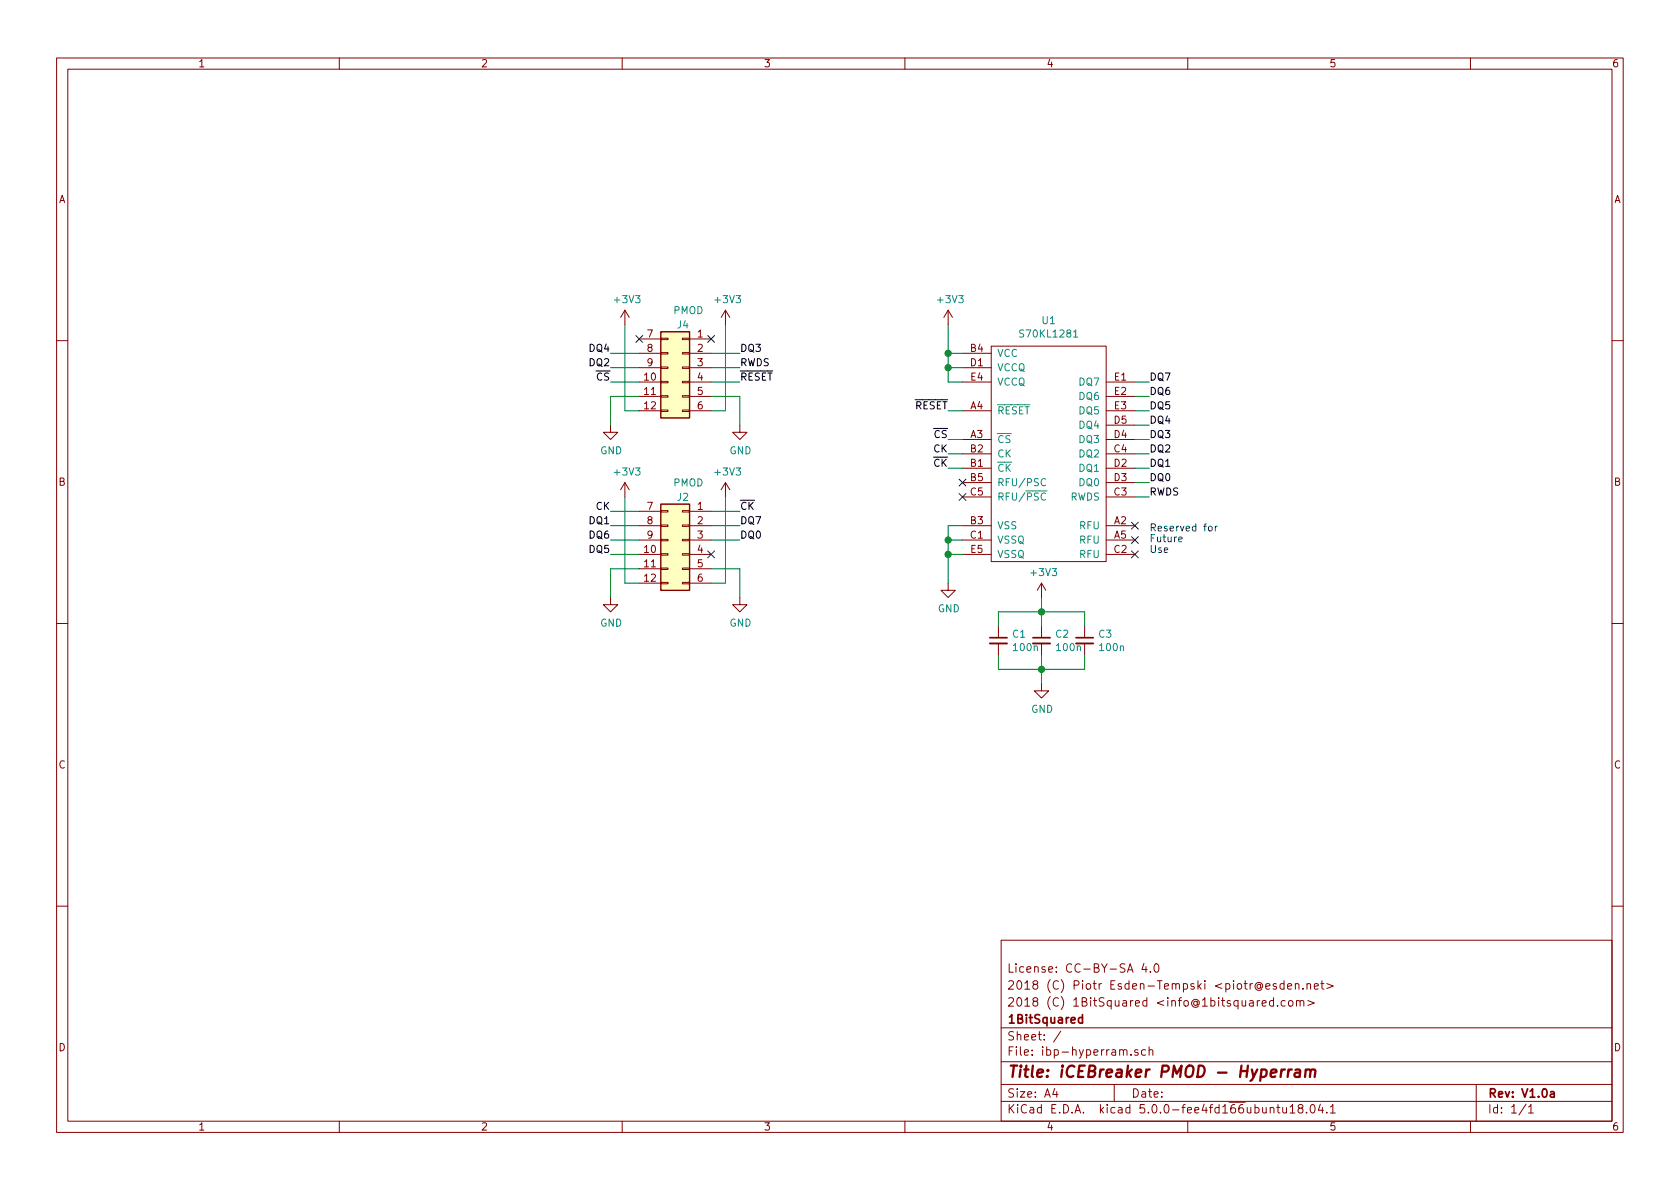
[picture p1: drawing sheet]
EESchema Schematic File Version 4
EELAYER 26 0
EELAYER END
$Descr A4 11693 8268
encoding utf-8
Sheet 1 1
Title "iCEBreaker PMOD - Hyperram"
Date ""
Rev "V1.0a"
Comp "1BitSquared"
Comment1 "2018 (C) 1BitSquared <info@1bitsquared.com>"
Comment2 "2018 (C) Piotr Esden-Tempski <piotr@esden.net>"
Comment3 "License: CC-BY-SA 4.0"
Comment4 ""
$EndDescr
$Comp
L Connector_Generic:Conn_02x06_Top_Bottom J4
U 1 1
P 4750 2550
F 0 "J4" H 4700 2850 50  0000 L CNN
F 1 "PMOD" H 4600 2950 50  0000 L CNN
F 2 "pkl_connectors:PMODHeader_2x06_P2.54mm_Horizontal" H 4750 2550 50  0001 C CNN
F 3 "~" H 4750 2550 50  0001 C CNN
F 4 "ANY" H 4750 2550 50  0001 C CNN "Source"
	1    4750 2550
	-1   0    0    -1  
$EndComp
Wire Wire Line
	4450 2450 4250 2450
Wire Wire Line
	4450 2550 4250 2550
Wire Wire Line
	4450 2650 4250 2650
Wire Wire Line
	4450 2750 4250 2750
Wire Wire Line
	4250 2750 4250 2950
$Comp
L power:GND #PWR0103
U 1 1
P 4250 2950
F 0 "#PWR0103" H 4250 2700 50  0001 C CNN
F 1 "GND" H 4255 2774 50  0000 C CNN
F 2 "" H 4250 2950 50  0001 C CNN
F 3 "" H 4250 2950 50  0001 C CNN
	1    4250 2950
	1    0    0    -1  
$EndComp
Wire Wire Line
	4950 2450 5150 2450
Wire Wire Line
	4950 2750 5150 2750
Wire Wire Line
	5150 2750 5150 2950
$Comp
L power:GND #PWR0104
U 1 1
P 5150 2950
F 0 "#PWR0104" H 5150 2700 50  0001 C CNN
F 1 "GND" H 5155 2774 50  0000 C CNN
F 2 "" H 5150 2950 50  0001 C CNN
F 3 "" H 5150 2950 50  0001 C CNN
	1    5150 2950
	1    0    0    -1  
$EndComp
Wire Wire Line
	4950 2550 5150 2550
Wire Wire Line
	4950 2650 5150 2650
$Comp
L Connector_Generic:Conn_02x06_Top_Bottom J2
U 1 1
P 4750 3750
F 0 "J2" H 4700 4050 50  0000 L CNN
F 1 "PMOD" H 4600 4150 50  0000 L CNN
F 2 "pkl_connectors:PMODHeader_2x06_P2.54mm_Horizontal" H 4750 3750 50  0001 C CNN
F 3 "~" H 4750 3750 50  0001 C CNN
F 4 "ANY" H 4750 3750 50  0001 C CNN "Source"
	1    4750 3750
	-1   0    0    -1  
$EndComp
Wire Wire Line
	4450 3550 4250 3550
Wire Wire Line
	4450 3650 4250 3650
Wire Wire Line
	4450 3750 4250 3750
Wire Wire Line
	4450 3850 4250 3850
Wire Wire Line
	4450 3950 4250 3950
Wire Wire Line
	4950 3550 5150 3550
Wire Wire Line
	4950 3650 5150 3650
Wire Wire Line
	4950 3750 5150 3750
Wire Wire Line
	4950 3950 5150 3950
Wire Wire Line
	5150 3950 5150 4150
Wire Wire Line
	4250 3950 4250 4150
$Comp
L power:GND #PWR0105
U 1 1
P 5150 4150
F 0 "#PWR0105" H 5150 3900 50  0001 C CNN
F 1 "GND" H 5155 3974 50  0000 C CNN
F 2 "" H 5150 4150 50  0001 C CNN
F 3 "" H 5150 4150 50  0001 C CNN
	1    5150 4150
	1    0    0    -1  
$EndComp
$Comp
L power:GND #PWR0106
U 1 1
P 4250 4150
F 0 "#PWR0106" H 4250 3900 50  0001 C CNN
F 1 "GND" H 4255 3974 50  0000 C CNN
F 2 "" H 4250 4150 50  0001 C CNN
F 3 "" H 4250 4150 50  0001 C CNN
	1    4250 4150
	1    0    0    -1  
$EndComp
$Comp
L pkl_memory:S70KL1281 U1
U 1 1
P 7300 3150
F 0 "U1" H 7300 4080 50  0000 C CNN
F 1 "S70KL1281" H 7300 3987 50  0000 C CNN
F 2 "pkl_housings_bga:BGA-24_5x5_6.0x8.0mm" H 7900 2250 50  0001 C CNN
F 3 "http://www.cypress.com/file/183506/download" H 7300 2250 50  0001 C CNN
F 4 "ANY" H 7300 3150 50  0001 C CNN "Source"
	1    7300 3150
	1    0    0    -1  
$EndComp
Wire Wire Line
	6700 2450 6600 2450
Wire Wire Line
	6600 2450 6600 2250
Wire Wire Line
	6700 2550 6600 2550
Wire Wire Line
	6600 2550 6600 2450
Connection ~ 6600 2450
Wire Wire Line
	6700 2650 6600 2650
Wire Wire Line
	6600 2650 6600 2550
Connection ~ 6600 2550
Wire Wire Line
	6700 3650 6600 3650
Wire Wire Line
	6600 3650 6600 3750
Wire Wire Line
	6700 3750 6600 3750
Connection ~ 6600 3750
Wire Wire Line
	6600 3750 6600 3850
Wire Wire Line
	6700 3850 6600 3850
Connection ~ 6600 3850
Wire Wire Line
	6600 3850 6600 4050
Wire Wire Line
	4950 4050 5050 4050
Wire Wire Line
	5050 4050 5050 3450
Wire Wire Line
	4450 4050 4350 4050
Wire Wire Line
	4950 2850 5050 2850
Wire Wire Line
	5050 2850 5050 2250
Wire Wire Line
	4450 2850 4350 2850
Wire Wire Line
	4350 2850 4350 2250
$Comp
L power:+3V3 #PWR0101
U 1 1
P 5050 2250
F 0 "#PWR0101" H 5050 2100 50  0001 C CNN
F 1 "+3V3" H 5065 2426 50  0000 C CNN
F 2 "" H 5050 2250 50  0001 C CNN
F 3 "" H 5050 2250 50  0001 C CNN
	1    5050 2250
	1    0    0    -1  
$EndComp
$Comp
L power:+3V3 #PWR0102
U 1 1
P 4350 2250
F 0 "#PWR0102" H 4350 2100 50  0001 C CNN
F 1 "+3V3" H 4365 2426 50  0000 C CNN
F 2 "" H 4350 2250 50  0001 C CNN
F 3 "" H 4350 2250 50  0001 C CNN
	1    4350 2250
	1    0    0    -1  
$EndComp
$Comp
L power:+3V3 #PWR0107
U 1 1
P 4350 3450
F 0 "#PWR0107" H 4350 3300 50  0001 C CNN
F 1 "+3V3" H 4365 3626 50  0000 C CNN
F 2 "" H 4350 3450 50  0001 C CNN
F 3 "" H 4350 3450 50  0001 C CNN
	1    4350 3450
	1    0    0    -1  
$EndComp
$Comp
L power:+3V3 #PWR0108
U 1 1
P 5050 3450
F 0 "#PWR0108" H 5050 3300 50  0001 C CNN
F 1 "+3V3" H 5065 3626 50  0000 C CNN
F 2 "" H 5050 3450 50  0001 C CNN
F 3 "" H 5050 3450 50  0001 C CNN
	1    5050 3450
	1    0    0    -1  
$EndComp
$Comp
L power:+3V3 #PWR0109
U 1 1
P 6600 2250
F 0 "#PWR0109" H 6600 2100 50  0001 C CNN
F 1 "+3V3" H 6615 2426 50  0000 C CNN
F 2 "" H 6600 2250 50  0001 C CNN
F 3 "" H 6600 2250 50  0001 C CNN
	1    6600 2250
	1    0    0    -1  
$EndComp
$Comp
L power:GND #PWR0110
U 1 1
P 6600 4050
F 0 "#PWR0110" H 6600 3800 50  0001 C CNN
F 1 "GND" H 6605 3874 50  0000 C CNN
F 2 "" H 6600 4050 50  0001 C CNN
F 3 "" H 6600 4050 50  0001 C CNN
	1    6600 4050
	1    0    0    -1  
$EndComp
Wire Wire Line
	6700 2850 6600 2850
Wire Wire Line
	6700 3050 6600 3050
Wire Wire Line
	6700 3150 6600 3150
Wire Wire Line
	6700 3250 6600 3250
Wire Wire Line
	7900 2650 8000 2650
Wire Wire Line
	7900 2750 8000 2750
Wire Wire Line
	7900 2850 8000 2850
Wire Wire Line
	7900 2950 8000 2950
Wire Wire Line
	7900 3050 8000 3050
Wire Wire Line
	7900 3150 8000 3150
Wire Wire Line
	7900 3250 8000 3250
Wire Wire Line
	7900 3350 8000 3350
Wire Wire Line
	7900 3450 8000 3450
NoConn ~ 7900 3650
NoConn ~ 7900 3750
NoConn ~ 7900 3850
Text Notes 8000 3850 0    50   ~ 0
Reserved for\nFuture\nUse
Text Label 8000 2650 0    50   ~ 0
DQ7
Text Label 8000 2750 0    50   ~ 0
DQ6
Text Label 8000 2950 0    50   ~ 0
DQ4
Text Label 8000 3050 0    50   ~ 0
DQ3
Text Label 8000 3150 0    50   ~ 0
DQ2
Text Label 8000 3250 0    50   ~ 0
DQ1
Text Label 8000 3350 0    50   ~ 0
DQ0
Text Label 8000 3450 0    50   ~ 0
RWDS
Text Label 6600 2850 2    50   ~ 0
~RESET
Text Label 6600 3050 2    50   ~ 0
~CS
Text Label 6600 3150 2    50   ~ 0
CK
Text Label 6600 3250 2    50   ~ 0
~CK
$Comp
L pkl_device:pkl_C_Small C1
U 1 1
P 6950 4450
F 0 "C1" H 7042 4497 50  0000 L CNN
F 1 "100n" H 7042 4404 50  0000 L CNN
F 2 "pkl_dipol:C_0402" H 7042 4357 60  0001 L CNN
F 3 "" H 6950 4450 60  0000 C CNN
F 4 "ANY" H 6950 4450 50  0001 C CNN "Source"
	1    6950 4450
	1    0    0    -1  
$EndComp
$Comp
L pkl_device:pkl_C_Small C2
U 1 1
P 7250 4450
F 0 "C2" H 7342 4497 50  0000 L CNN
F 1 "100n" H 7342 4404 50  0000 L CNN
F 2 "pkl_dipol:C_0402" H 7250 4450 60  0001 C CNN
F 3 "" H 7250 4450 60  0000 C CNN
F 4 "ANY" H 7250 4450 50  0001 C CNN "Source"
	1    7250 4450
	1    0    0    -1  
$EndComp
$Comp
L pkl_device:pkl_C_Small C3
U 1 1
P 7550 4450
F 0 "C3" H 7642 4497 50  0000 L CNN
F 1 "100n" H 7642 4404 50  0000 L CNN
F 2 "pkl_dipol:C_0402" H 7550 4450 60  0001 C CNN
F 3 "" H 7550 4450 60  0000 C CNN
F 4 "ANY" H 7550 4450 50  0001 C CNN "Source"
	1    7550 4450
	1    0    0    -1  
$EndComp
Wire Wire Line
	6950 4350 6950 4250
Wire Wire Line
	6950 4250 7250 4250
Wire Wire Line
	7550 4250 7550 4350
Wire Wire Line
	7250 4350 7250 4250
Connection ~ 7250 4250
Wire Wire Line
	7250 4250 7550 4250
Wire Wire Line
	7250 4250 7250 4150
Wire Wire Line
	6950 4550 6950 4650
Wire Wire Line
	6950 4650 7250 4650
Wire Wire Line
	7550 4650 7550 4550
Wire Wire Line
	7250 4550 7250 4650
Connection ~ 7250 4650
Wire Wire Line
	7250 4650 7550 4650
Wire Wire Line
	7250 4650 7250 4750
$Comp
L power:GND #PWR0111
U 1 1
P 7250 4750
F 0 "#PWR0111" H 7250 4500 50  0001 C CNN
F 1 "GND" H 7255 4574 50  0000 C CNN
F 2 "" H 7250 4750 50  0001 C CNN
F 3 "" H 7250 4750 50  0001 C CNN
	1    7250 4750
	1    0    0    -1  
$EndComp
$Comp
L power:+3V3 #PWR0112
U 1 1
P 7250 4150
F 0 "#PWR0112" H 7250 4000 50  0001 C CNN
F 1 "+3V3" H 7265 4326 50  0000 C CNN
F 2 "" H 7250 4150 50  0001 C CNN
F 3 "" H 7250 4150 50  0001 C CNN
	1    7250 4150
	1    0    0    -1  
$EndComp
NoConn ~ 6700 3350
NoConn ~ 6700 3450
NoConn ~ 4950 3850
NoConn ~ 4950 2350
NoConn ~ 4450 2350
Text Label 8000 2850 0    50   ~ 0
DQ5
Text Label 4250 3850 2    50   ~ 0
DQ5
Text Label 5150 3750 0    50   ~ 0
DQ0
Text Label 4250 3750 2    50   ~ 0
DQ6
Text Label 5150 3650 0    50   ~ 0
DQ7
Text Label 4250 3650 2    50   ~ 0
DQ1
Text Label 5150 3550 0    50   ~ 0
~CK
Text Label 4250 3550 2    50   ~ 0
CK
Text Label 5150 2650 0    50   ~ 0
~RESET
Text Label 4250 2650 2    50   ~ 0
~CS
Text Label 5150 2550 0    50   ~ 0
RWDS
Text Label 4250 2550 2    50   ~ 0
DQ2
Text Label 5150 2450 0    50   ~ 0
DQ3
Text Label 4250 2450 2    50   ~ 0
DQ4
Wire Wire Line
	4350 4050 4350 3450
$EndSCHEMATC
